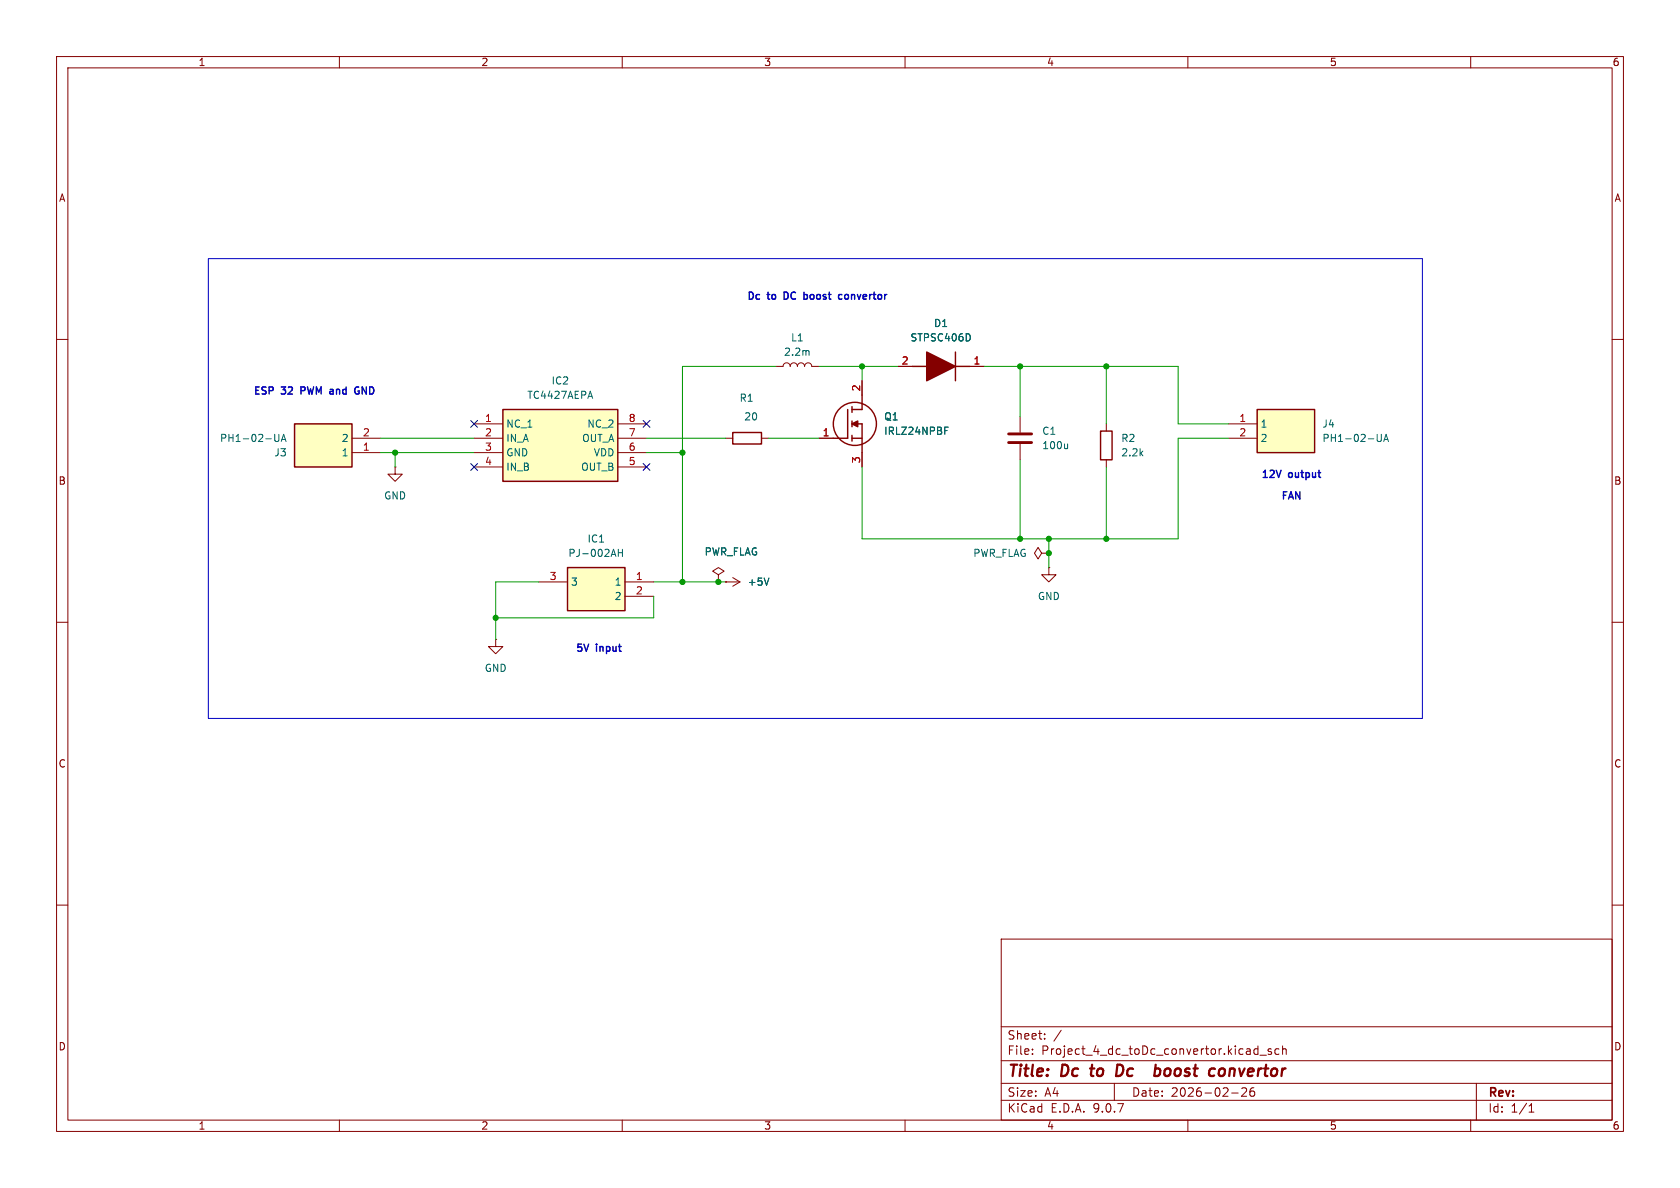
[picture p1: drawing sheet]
(kicad_sch
 (version 20250114)
 (generator "eeschema")
 (generator_version "9.0")
 (paper "A4")
 (title_block
  (title "Dc to Dc  boost convertor")
  (date "2026-02-26"))
 (lib_symbols
  (symbol "Device:C"
   (pin_numbers (hide yes))
   (pin_names
    (offset 0.254)) (exclude_from_sim no) (in_bom yes) (on_board yes)
   (property "Reference" "C" (at 0.635 2.54 0) (effects (font (size 1.27 1.27)) (justify left)))
   (property "Value" "C" (at 0.635 -2.54 0) (effects (font (size 1.27 1.27)) (justify left)))
   (property "Footprint" "" (at 0.9652 -3.81 0) (effects (font (size 1.27 1.27)) (hide yes)))
   (property "Datasheet" "~" (at 0 0 0) (effects (font (size 1.27 1.27)) (hide yes)))
   (property "Description" "Unpolarized capacitor" (at 0 0 0) (effects (font (size 1.27 1.27)) (hide yes)))
   (symbol "C_0_1"
    (polyline (pts (xy -2.032 0.762) (xy 2.032 0.762)) (stroke (width 0.508) (type default)) (fill (type none)))
    (polyline (pts (xy -2.032 -0.762) (xy 2.032 -0.762)) (stroke (width 0.508) (type default)) (fill (type none))))
   (symbol "C_1_1"
    (pin passive line (at 0 3.81 270) (length 2.794) (name "~" (effects (font (size 1.27 1.27)))) (number "1" (effects (font (size 1.27 1.27)))))
    (pin passive line (at 0 -3.81 90) (length 2.794) (name "~" (effects (font (size 1.27 1.27)))) (number "2" (effects (font (size 1.27 1.27))))))
   (embedded_fonts no))
  (symbol "Device:L"
   (pin_numbers (hide yes))
   (pin_names
    (offset 1.016) (hide yes)) (exclude_from_sim no) (in_bom yes) (on_board yes)
   (property "Reference" "L" (at -1.27 0 90) (effects (font (size 1.27 1.27))))
   (property "Value" "L" (at 1.905 0 90) (effects (font (size 1.27 1.27))))
   (property "Footprint" "" (at 0 0 0) (effects (font (size 1.27 1.27)) (hide yes)))
   (property "Datasheet" "~" (at 0 0 0) (effects (font (size 1.27 1.27)) (hide yes)))
   (property "Description" "Inductor" (at 0 0 0) (effects (font (size 1.27 1.27)) (hide yes)))
   (symbol "L_0_1"
    (arc (start 0 2.54) (mid 0.6323 1.905) (end 0 1.27) (stroke (width 0) (type default)) (fill (type none)))
    (arc (start 0 1.27) (mid 0.6323 0.635) (end 0 0) (stroke (width 0) (type default)) (fill (type none)))
    (arc (start 0 0) (mid 0.6323 -0.635) (end 0 -1.27) (stroke (width 0) (type default)) (fill (type none)))
    (arc (start 0 -1.27) (mid 0.6323 -1.905) (end 0 -2.54) (stroke (width 0) (type default)) (fill (type none))))
   (symbol "L_1_1"
    (pin passive line (at 0 3.81 270) (length 1.27) (name "1" (effects (font (size 1.27 1.27)))) (number "1" (effects (font (size 1.27 1.27)))))
    (pin passive line (at 0 -3.81 90) (length 1.27) (name "2" (effects (font (size 1.27 1.27)))) (number "2" (effects (font (size 1.27 1.27))))))
   (embedded_fonts no))
  (symbol "Device:R"
   (pin_numbers (hide yes))
   (pin_names
    (offset 0)) (exclude_from_sim no) (in_bom yes) (on_board yes)
   (property "Reference" "R" (at 2.032 0 90) (effects (font (size 1.27 1.27))))
   (property "Value" "R" (at 0 0 90) (effects (font (size 1.27 1.27))))
   (property "Footprint" "" (at -1.778 0 90) (effects (font (size 1.27 1.27)) (hide yes)))
   (property "Datasheet" "~" (at 0 0 0) (effects (font (size 1.27 1.27)) (hide yes)))
   (property "Description" "Resistor" (at 0 0 0) (effects (font (size 1.27 1.27)) (hide yes)))
   (symbol "R_0_1"
    (rectangle (start -1.016 -2.54) (end 1.016 2.54) (stroke (width 0.254) (type default)) (fill (type none))))
   (symbol "R_1_1"
    (pin passive line (at 0 3.81 270) (length 1.27) (name "~" (effects (font (size 1.27 1.27)))) (number "1" (effects (font (size 1.27 1.27)))))
    (pin passive line (at 0 -3.81 90) (length 1.27) (name "~" (effects (font (size 1.27 1.27)))) (number "2" (effects (font (size 1.27 1.27))))))
   (embedded_fonts no))
  (symbol "IRLZ24NPBF:IRLZ24NPBF"
   (pin_names (hide yes)) (exclude_from_sim no) (in_bom yes) (on_board yes)
   (property "Reference" "Q" (at 11.43 3.81 0) (effects (font (size 1.27 1.27)) (justify left top)))
   (property "Value" "IRLZ24NPBF" (at 11.43 1.27 0) (effects (font (size 1.27 1.27)) (justify left top)))
   (property "Footprint" "TO254P469X1042X1967-3P" (at 11.43 -98.73 0) (effects (font (size 1.27 1.27)) (justify left top) (hide yes)))
   (property "Datasheet" "https://componentsearchengine.com/Datasheets/2/IRLZ24NPBF.pdf" (at 11.43 -198.73 0) (effects (font (size 1.27 1.27)) (justify left top) (hide yes)))
   (property "Description" "MOSFET MOSFT 55V 18A 60mOhm 10nC LogLvlAB" (at 0 0 0) (effects (font (size 1.27 1.27)) (hide yes)))
   (property "Height" "4.69" (at 11.43 -398.73 0) (effects (font (size 1.27 1.27)) (justify left top) (hide yes)))
   (property "Manufacturer_Name" "Infineon" (at 11.43 -498.73 0) (effects (font (size 1.27 1.27)) (justify left top) (hide yes)))
   (property "Manufacturer_Part_Number" "IRLZ24NPBF" (at 11.43 -598.73 0) (effects (font (size 1.27 1.27)) (justify left top) (hide yes)))
   (property "Mouser Part Number" "942-IRLZ24NPBF" (at 11.43 -698.73 0) (effects (font (size 1.27 1.27)) (justify left top) (hide yes)))
   (property "Mouser Price/Stock" "https://www.mouser.co.uk/ProductDetail/Infineon-Technologies/IRLZ24NPBF?qs=9%252BKlkBgLFf1SPvoeI5U5RA%3D%3D" (at 11.43 -798.73 0) (effects (font (size 1.27 1.27)) (justify left top) (hide yes)))
   (property "Arrow Part Number" "IRLZ24NPBF" (at 11.43 -898.73 0) (effects (font (size 1.27 1.27)) (justify left top) (hide yes)))
   (property "Arrow Price/Stock" "https://www.arrow.com/en/products/irlz24npbf/infineon-technologies-ag?utm_currency=USD&region=europe" (at 11.43 -998.73 0) (effects (font (size 1.27 1.27)) (justify left top) (hide yes)))
   (symbol "IRLZ24NPBF_1_1"
    (polyline (pts (xy 2.54 0) (xy 5.08 0)) (stroke (width 0.254) (type default)) (fill (type none)))
    (polyline (pts (xy 5.08 5.08) (xy 5.08 0)) (stroke (width 0.254) (type default)) (fill (type none)))
    (polyline (pts (xy 5.842 5.588) (xy 5.842 4.572)) (stroke (width 0.254) (type default)) (fill (type none)))
    (polyline (pts (xy 5.842 2.54) (xy 6.858 3.048) (xy 6.858 2.032) (xy 5.842 2.54)) (stroke (width 0.254) (type default)) (fill (type outline)))
    (polyline (pts (xy 5.842 2.032) (xy 5.842 3.048)) (stroke (width 0.254) (type default)) (fill (type none)))
    (polyline (pts (xy 5.842 0) (xy 7.62 0)) (stroke (width 0.254) (type default)) (fill (type none)))
    (polyline (pts (xy 5.842 -0.508) (xy 5.842 0.508)) (stroke (width 0.254) (type default)) (fill (type none)))
    (circle (center 6.35 2.54) (radius 3.81) (stroke (width 0.254) (type default)) (fill (type none)))
    (polyline (pts (xy 7.62 5.08) (xy 5.842 5.08)) (stroke (width 0.254) (type default)) (fill (type none)))
    (polyline (pts (xy 7.62 5.08) (xy 7.62 7.62)) (stroke (width 0.254) (type default)) (fill (type none)))
    (polyline (pts (xy 7.62 2.54) (xy 5.842 2.54)) (stroke (width 0.254) (type default)) (fill (type none)))
    (polyline (pts (xy 7.62 2.54) (xy 7.62 -2.54)) (stroke (width 0.254) (type default)) (fill (type none)))
    (pin passive line (at 0 0 0) (length 2.54) (name "G" (effects (font (size 1.27 1.27)))) (number "1" (effects (font (size 1.27 1.27)))))
    (pin passive line (at 7.62 10.16 270) (length 2.54) (name "D" (effects (font (size 1.27 1.27)))) (number "2" (effects (font (size 1.27 1.27)))))
    (pin passive line (at 7.62 -5.08 90) (length 2.54) (name "S" (effects (font (size 1.27 1.27)))) (number "3" (effects (font (size 1.27 1.27))))))
   (embedded_fonts no))
  (symbol "PH1-02-UA:PH1-02-UA" (exclude_from_sim no) (in_bom yes) (on_board yes)
   (property "Reference" "J" (at 16.51 7.62 0) (effects (font (size 1.27 1.27)) (justify left top)))
   (property "Value" "PH1-02-UA" (at 16.51 5.08 0) (effects (font (size 1.27 1.27)) (justify left top)))
   (property "Footprint" "HDRV2W64P0X254_1X2_508X250X850P" (at 16.51 -94.92 0) (effects (font (size 1.27 1.27)) (justify left top) (hide yes)))
   (property "Datasheet" "https://datasheet.datasheetarchive.com/originals/distributors/Datasheets_SAMA/22522227e000bb8d8f26a3580c1bb98b.pdf" (at 16.51 -194.92 0) (effects (font (size 1.27 1.27)) (justify left top) (hide yes)))
   (property "Description" "CONN HEADER VERT 2POS 2.54MM" (at 0 0 0) (effects (font (size 1.27 1.27)) (hide yes)))
   (property "Height" "8.5" (at 16.51 -394.92 0) (effects (font (size 1.27 1.27)) (justify left top) (hide yes)))
   (property "Manufacturer_Name" "Adam Tech" (at 16.51 -494.92 0) (effects (font (size 1.27 1.27)) (justify left top) (hide yes)))
   (property "Manufacturer_Part_Number" "PH1-02-UA" (at 16.51 -594.92 0) (effects (font (size 1.27 1.27)) (justify left top) (hide yes)))
   (property "Mouser Part Number" "737-PH1-02-UA" (at 16.51 -694.92 0) (effects (font (size 1.27 1.27)) (justify left top) (hide yes)))
   (property "Mouser Price/Stock" "https://www.mouser.co.uk/ProductDetail/Adam-Tech/PH1-02-UA?qs=HoCaDK9Nz5dVT5LAE%2F6mlA%3D%3D" (at 16.51 -794.92 0) (effects (font (size 1.27 1.27)) (justify left top) (hide yes)))
   (property "Arrow Part Number" "PH1-02-UA" (at 16.51 -894.92 0) (effects (font (size 1.27 1.27)) (justify left top) (hide yes)))
   (property "Arrow Price/Stock" "https://www.arrow.com/en/products/ph1-02-ua/adam-tech?utm_currency=USD&region=europe" (at 16.51 -994.92 0) (effects (font (size 1.27 1.27)) (justify left top) (hide yes)))
   (symbol "PH1-02-UA_1_1"
    (rectangle (start 5.08 2.54) (end 15.24 -5.08) (stroke (width 0.254) (type default)) (fill (type background)))
    (pin passive line (at 0 0 0) (length 5.08) (name "1" (effects (font (size 1.27 1.27)))) (number "1" (effects (font (size 1.27 1.27)))))
    (pin passive line (at 0 -2.54 0) (length 5.08) (name "2" (effects (font (size 1.27 1.27)))) (number "2" (effects (font (size 1.27 1.27))))))
   (embedded_fonts no))
  (symbol "PJ-002AH:PJ-002AH" (exclude_from_sim no) (in_bom yes) (on_board yes)
   (property "Reference" "IC" (at 16.51 7.62 0) (effects (font (size 1.27 1.27)) (justify left top)))
   (property "Value" "PJ-002AH" (at 16.51 5.08 0) (effects (font (size 1.27 1.27)) (justify left top)))
   (property "Footprint" "PJ002AH" (at 16.51 -94.92 0) (effects (font (size 1.27 1.27)) (justify left top) (hide yes)))
   (property "Datasheet" "https://www.sameskydevices.com/product/resource/PJ-002AH.pdf" (at 16.51 -194.92 0) (effects (font (size 1.27 1.27)) (justify left top) (hide yes)))
   (property "Description" "PJ-002AH - 2.0 x 6.5 mm, 5.0 A, Horizontal, Through Hole, Dc Power Jack Connector" (at 0 0 0) (effects (font (size 1.27 1.27)) (hide yes)))
   (property "Height" "11" (at 16.51 -394.92 0) (effects (font (size 1.27 1.27)) (justify left top) (hide yes)))
   (property "Manufacturer_Name" "Same Sky" (at 16.51 -494.92 0) (effects (font (size 1.27 1.27)) (justify left top) (hide yes)))
   (property "Manufacturer_Part_Number" "PJ-002AH" (at 16.51 -594.92 0) (effects (font (size 1.27 1.27)) (justify left top) (hide yes)))
   (property "Mouser Part Number" "490-PJ-002AH" (at 16.51 -694.92 0) (effects (font (size 1.27 1.27)) (justify left top) (hide yes)))
   (property "Mouser Price/Stock" "https://www.mouser.co.uk/ProductDetail/Same-Sky/PJ-002AH?qs=WyjlAZoYn53W8%2FAJwYIf7Q%3D%3D" (at 16.51 -794.92 0) (effects (font (size 1.27 1.27)) (justify left top) (hide yes)))
   (property "Arrow Part Number" "PJ-002AH" (at 16.51 -894.92 0) (effects (font (size 1.27 1.27)) (justify left top) (hide yes)))
   (property "Arrow Price/Stock" "https://www.arrow.com/en/products/pj-002ah/cui-devices?utm_currency=USD&region=nac" (at 16.51 -994.92 0) (effects (font (size 1.27 1.27)) (justify left top) (hide yes)))
   (symbol "PJ-002AH_1_1"
    (rectangle (start 5.08 2.54) (end 15.24 -5.08) (stroke (width 0.254) (type default)) (fill (type background)))
    (pin passive line (at 0 0 0) (length 5.08) (name "1" (effects (font (size 1.27 1.27)))) (number "1" (effects (font (size 1.27 1.27)))))
    (pin passive line (at 0 -2.54 0) (length 5.08) (name "2" (effects (font (size 1.27 1.27)))) (number "2" (effects (font (size 1.27 1.27)))))
    (pin passive line (at 20.32 0 180) (length 5.08) (name "3" (effects (font (size 1.27 1.27)))) (number "3" (effects (font (size 1.27 1.27))))))
   (embedded_fonts no))
  (symbol "STPSC406D:STPSC406D"
   (pin_names (hide yes)) (exclude_from_sim no) (in_bom yes) (on_board yes)
   (property "Reference" "D" (at 11.43 5.08 0) (effects (font (size 1.27 1.27)) (justify left top)))
   (property "Value" "STPSC406D" (at 11.43 2.54 0) (effects (font (size 1.27 1.27)) (justify left top)))
   (property "Footprint" "TO505P460X1020X2008-2P" (at 11.43 -97.46 0) (effects (font (size 1.27 1.27)) (justify left top) (hide yes)))
   (property "Datasheet" "https://datasheet.datasheetarchive.com/originals/distributors/Datasheets-DGA23/1396094.pdf" (at 11.43 -197.46 0) (effects (font (size 1.27 1.27)) (justify left top) (hide yes)))
   (property "Description" "STMICROELECTRONICS - STPSC406D - DIODE, SIC, 4A, 600V, TO-220AC" (at 0 0 0) (effects (font (size 1.27 1.27)) (hide yes)))
   (property "Height" "4.6" (at 11.43 -397.46 0) (effects (font (size 1.27 1.27)) (justify left top) (hide yes)))
   (property "Manufacturer_Name" "STMicroelectronics" (at 11.43 -497.46 0) (effects (font (size 1.27 1.27)) (justify left top) (hide yes)))
   (property "Manufacturer_Part_Number" "STPSC406D" (at 11.43 -597.46 0) (effects (font (size 1.27 1.27)) (justify left top) (hide yes)))
   (property "Mouser Part Number" "511-STPSC406D" (at 11.43 -697.46 0) (effects (font (size 1.27 1.27)) (justify left top) (hide yes)))
   (property "Mouser Price/Stock" "https://www.mouser.co.uk/ProductDetail/STMicroelectronics/STPSC406D?qs=C8bU2WKH3CYU2lAjjlb%252BRQ%3D%3D" (at 11.43 -797.46 0) (effects (font (size 1.27 1.27)) (justify left top) (hide yes)))
   (property "Arrow Part Number" "STPSC406D" (at 11.43 -897.46 0) (effects (font (size 1.27 1.27)) (justify left top) (hide yes)))
   (property "Arrow Price/Stock" "https://www.arrow.com/en/products/stpsc406d/stmicroelectronics?region=nac" (at 11.43 -997.46 0) (effects (font (size 1.27 1.27)) (justify left top) (hide yes)))
   (symbol "STPSC406D_1_1"
    (polyline (pts (xy 2.54 0) (xy 5.08 0)) (stroke (width 0.254) (type default)) (fill (type none)))
    (polyline (pts (xy 5.08 2.54) (xy 5.08 -2.54)) (stroke (width 0.254) (type default)) (fill (type none)))
    (polyline (pts (xy 5.08 0) (xy 10.16 2.54) (xy 10.16 -2.54) (xy 5.08 0)) (stroke (width 0.254) (type default)) (fill (type outline)))
    (polyline (pts (xy 10.16 0) (xy 12.7 0)) (stroke (width 0.254) (type default)) (fill (type none)))
    (pin passive line (at 0 0 0) (length 2.54) (name "K" (effects (font (size 1.27 1.27)))) (number "1" (effects (font (size 1.27 1.27)))))
    (pin passive line (at 15.24 0 180) (length 2.54) (name "A" (effects (font (size 1.27 1.27)))) (number "2" (effects (font (size 1.27 1.27))))))
   (embedded_fonts no))
  (symbol "TC4427AEPA:TC4427AEPA" (exclude_from_sim no) (in_bom yes) (on_board yes)
   (property "Reference" "IC" (at 26.67 7.62 0) (effects (font (size 1.27 1.27)) (justify left top)))
   (property "Value" "TC4427AEPA" (at 26.67 5.08 0) (effects (font (size 1.27 1.27)) (justify left top)))
   (property "Footprint" "DIP775W51P254L978H508Q8N" (at 26.67 -94.92 0) (effects (font (size 1.27 1.27)) (justify left top) (hide yes)))
   (property "Datasheet" "https://www.mouser.in/datasheet/2/268/21423F-63366.pdf" (at 26.67 -194.92 0) (effects (font (size 1.27 1.27)) (justify left top) (hide yes)))
   (property "Description" "Microchip TC4427AEPA, Dual MOSFET Power Driver 1.5A, 4.5  18 V, Non-Inverting, 8-Pin PDIP" (at 0 0 0) (effects (font (size 1.27 1.27)) (hide yes)))
   (property "Height" "5.08" (at 26.67 -394.92 0) (effects (font (size 1.27 1.27)) (justify left top) (hide yes)))
   (property "Manufacturer_Name" "Microchip" (at 26.67 -494.92 0) (effects (font (size 1.27 1.27)) (justify left top) (hide yes)))
   (property "Manufacturer_Part_Number" "TC4427AEPA" (at 26.67 -594.92 0) (effects (font (size 1.27 1.27)) (justify left top) (hide yes)))
   (property "Mouser Part Number" "579-TC4427AEPA" (at 26.67 -694.92 0) (effects (font (size 1.27 1.27)) (justify left top) (hide yes)))
   (property "Mouser Price/Stock" "https://www.mouser.co.uk/ProductDetail/Microchip-Technology/TC4427AEPA?qs=JaP0%252BruNJH%2FfxiD%2FQyw5xQ%3D%3D" (at 26.67 -794.92 0) (effects (font (size 1.27 1.27)) (justify left top) (hide yes)))
   (property "Arrow Part Number" "TC4427AEPA" (at 26.67 -894.92 0) (effects (font (size 1.27 1.27)) (justify left top) (hide yes)))
   (property "Arrow Price/Stock" "null?region=nac" (at 26.67 -994.92 0) (effects (font (size 1.27 1.27)) (justify left top) (hide yes)))
   (symbol "TC4427AEPA_1_1"
    (rectangle (start 5.08 2.54) (end 25.4 -10.16) (stroke (width 0.254) (type default)) (fill (type background)))
    (pin passive line (at 0 0 0) (length 5.08) (name "NC_1" (effects (font (size 1.27 1.27)))) (number "1" (effects (font (size 1.27 1.27)))))
    (pin passive line (at 0 -2.54 0) (length 5.08) (name "IN_A" (effects (font (size 1.27 1.27)))) (number "2" (effects (font (size 1.27 1.27)))))
    (pin passive line (at 0 -5.08 0) (length 5.08) (name "GND" (effects (font (size 1.27 1.27)))) (number "3" (effects (font (size 1.27 1.27)))))
    (pin passive line (at 0 -7.62 0) (length 5.08) (name "IN_B" (effects (font (size 1.27 1.27)))) (number "4" (effects (font (size 1.27 1.27)))))
    (pin passive line (at 30.48 0 180) (length 5.08) (name "NC_2" (effects (font (size 1.27 1.27)))) (number "8" (effects (font (size 1.27 1.27)))))
    (pin passive line (at 30.48 -2.54 180) (length 5.08) (name "OUT_A" (effects (font (size 1.27 1.27)))) (number "7" (effects (font (size 1.27 1.27)))))
    (pin passive line (at 30.48 -5.08 180) (length 5.08) (name "VDD" (effects (font (size 1.27 1.27)))) (number "6" (effects (font (size 1.27 1.27)))))
    (pin passive line (at 30.48 -7.62 180) (length 5.08) (name "OUT_B" (effects (font (size 1.27 1.27)))) (number "5" (effects (font (size 1.27 1.27))))))
   (embedded_fonts no))
  (symbol "power:+5V"
   (power)
   (pin_numbers (hide yes))
   (pin_names
    (offset 0) (hide yes)) (exclude_from_sim no) (in_bom yes) (on_board yes)
   (property "Reference" "#PWR" (at 0 -3.81 0) (effects (font (size 1.27 1.27)) (hide yes)))
   (property "Value" "+5V" (at 0 3.556 0) (effects (font (size 1.27 1.27))))
   (property "Footprint" "" (at 0 0 0) (effects (font (size 1.27 1.27)) (hide yes)))
   (property "Datasheet" "" (at 0 0 0) (effects (font (size 1.27 1.27)) (hide yes)))
   (property "Description" "Power symbol creates a global label with name \"+5V\"" (at 0 0 0) (effects (font (size 1.27 1.27)) (hide yes)))
   (symbol "+5V_0_1"
    (polyline (pts (xy -0.762 1.27) (xy 0 2.54)) (stroke (width 0) (type default)) (fill (type none)))
    (polyline (pts (xy 0 2.54) (xy 0.762 1.27)) (stroke (width 0) (type default)) (fill (type none)))
    (polyline (pts (xy 0 0) (xy 0 2.54)) (stroke (width 0) (type default)) (fill (type none))))
   (symbol "+5V_1_1"
    (pin power_in line (at 0 0 90) (length 0) (name "~" (effects (font (size 1.27 1.27)))) (number "1" (effects (font (size 1.27 1.27))))))
   (embedded_fonts no))
  (symbol "power:GND"
   (power)
   (pin_numbers (hide yes))
   (pin_names
    (offset 0) (hide yes)) (exclude_from_sim no) (in_bom yes) (on_board yes)
   (property "Reference" "#PWR" (at 0 -6.35 0) (effects (font (size 1.27 1.27)) (hide yes)))
   (property "Value" "GND" (at 0 -3.81 0) (effects (font (size 1.27 1.27))))
   (property "Footprint" "" (at 0 0 0) (effects (font (size 1.27 1.27)) (hide yes)))
   (property "Datasheet" "" (at 0 0 0) (effects (font (size 1.27 1.27)) (hide yes)))
   (property "Description" "Power symbol creates a global label with name \"GND\" , ground" (at 0 0 0) (effects (font (size 1.27 1.27)) (hide yes)))
   (symbol "GND_0_1"
    (polyline (pts (xy 0 0) (xy 0 -1.27) (xy 1.27 -1.27) (xy 0 -2.54) (xy -1.27 -1.27) (xy 0 -1.27)) (stroke (width 0) (type default)) (fill (type none))))
   (symbol "GND_1_1"
    (pin power_in line (at 0 0 270) (length 0) (name "~" (effects (font (size 1.27 1.27)))) (number "1" (effects (font (size 1.27 1.27))))))
   (embedded_fonts no))
  (symbol "power:PWR_FLAG"
   (power)
   (pin_numbers (hide yes))
   (pin_names
    (offset 0) (hide yes)) (exclude_from_sim no) (in_bom yes) (on_board yes)
   (property "Reference" "#FLG" (at 0 1.905 0) (effects (font (size 1.27 1.27)) (hide yes)))
   (property "Value" "PWR_FLAG" (at 0 3.81 0) (effects (font (size 1.27 1.27))))
   (property "Footprint" "" (at 0 0 0) (effects (font (size 1.27 1.27)) (hide yes)))
   (property "Datasheet" "~" (at 0 0 0) (effects (font (size 1.27 1.27)) (hide yes)))
   (property "Description" "Special symbol for telling ERC where power comes from" (at 0 0 0) (effects (font (size 1.27 1.27)) (hide yes)))
   (symbol "PWR_FLAG_0_0"
    (pin power_out line (at 0 0 90) (length 0) (name "~" (effects (font (size 1.27 1.27)))) (number "1" (effects (font (size 1.27 1.27))))))
   (symbol "PWR_FLAG_0_1"
    (polyline (pts (xy 0 0) (xy 0 1.27) (xy -1.016 1.905) (xy 0 2.54) (xy 1.016 1.905) (xy 0 1.27)) (stroke (width 0) (type default)) (fill (type none))))
   (embedded_fonts no)))
 (rectangle
  (start 36.83 45.72)
  (end 251.46 127)
  (stroke (width 0) (type default))
  (fill (type none)))
 (text "FAN"
  (exclude_from_sim no)
  (at 228.346 87.884 0)
  (effects (font (size 1.27 1.27) (thickness 0.254)
    (bold yes))))
 (text "Dc to DC boost convertor"
  (exclude_from_sim no)
  (at 144.526 52.578 0)
  (effects (font (size 1.27 1.27) (thickness 0.254)
    (bold yes))))
 (text "5V input"
  (exclude_from_sim no)
  (at 105.918 114.808 0)
  (effects (font (size 1.27 1.27) (thickness 0.254)
    (bold yes))))
 (text "12V output"
  (exclude_from_sim no)
  (at 228.346 84.074 0)
  (effects (font (size 1.27 1.27) (thickness 0.254)
    (bold yes))))
 (text "ESP 32 PWM and GND"
  (exclude_from_sim no)
  (at 55.626 69.342 0)
  (effects (font (size 1.27 1.27) (thickness 0.254)
    (bold yes))))
 (junction
  (at 69.85 80.01)
  (diameter 0)
  (color 0 0 0 0))
 (junction
  (at 152.4 64.77)
  (diameter 0)
  (color 0 0 0 0))
 (junction
  (at 127 102.87)
  (diameter 0)
  (color 0 0 0 0))
 (junction
  (at 185.42 95.25)
  (diameter 0)
  (color 0 0 0 0))
 (junction
  (at 120.65 102.87)
  (diameter 0)
  (color 0 0 0 0))
 (junction
  (at 195.58 95.25)
  (diameter 0)
  (color 0 0 0 0))
 (junction
  (at 180.34 95.25)
  (diameter 0)
  (color 0 0 0 0))
 (junction
  (at 87.63 109.22)
  (diameter 0)
  (color 0 0 0 0))
 (junction
  (at 180.34 64.77)
  (diameter 0)
  (color 0 0 0 0))
 (junction
  (at 195.58 64.77)
  (diameter 0)
  (color 0 0 0 0))
 (junction
  (at 185.42 97.79)
  (diameter 0)
  (color 0 0 0 0))
 (junction
  (at 120.65 80.01)
  (diameter 0)
  (color 0 0 0 0))
 (no_connect
  (at 83.82 82.55))
 (no_connect
  (at 83.82 74.93))
 (no_connect
  (at 114.3 74.93))
 (no_connect
  (at 114.3 82.55))
 (wire
  (pts (xy 114.3 80.01) (xy 120.65 80.01))
  (stroke (width 0) (type default)))
 (wire
  (pts (xy 144.78 64.77) (xy 152.4 64.77))
  (stroke (width 0) (type default)))
 (wire
  (pts (xy 127 102.87) (xy 128.27 102.87))
  (stroke (width 0) (type default)))
 (wire
  (pts (xy 120.65 102.87) (xy 127 102.87))
  (stroke (width 0) (type default)))
 (wire
  (pts (xy 152.4 64.77) (xy 152.4 67.31))
  (stroke (width 0) (type default)))
 (wire
  (pts (xy 152.4 82.55) (xy 152.4 95.25))
  (stroke (width 0) (type default)))
 (wire
  (pts (xy 195.58 82.55) (xy 195.58 95.25))
  (stroke (width 0) (type default)))
 (wire
  (pts (xy 152.4 64.77) (xy 158.75 64.77))
  (stroke (width 0) (type default)))
 (wire
  (pts (xy 87.63 109.22) (xy 87.63 113.03))
  (stroke (width 0) (type default)))
 (wire
  (pts (xy 185.42 95.25) (xy 195.58 95.25))
  (stroke (width 0) (type default)))
 (wire
  (pts (xy 208.28 77.47) (xy 217.17 77.47))
  (stroke (width 0) (type default)))
 (wire
  (pts (xy 67.31 80.01) (xy 69.85 80.01))
  (stroke (width 0) (type default)))
 (wire
  (pts (xy 115.57 109.22) (xy 87.63 109.22))
  (stroke (width 0) (type default)))
 (wire
  (pts (xy 208.28 74.93) (xy 217.17 74.93))
  (stroke (width 0) (type default)))
 (wire
  (pts (xy 185.42 95.25) (xy 185.42 97.79))
  (stroke (width 0) (type default)))
 (wire
  (pts (xy 69.85 80.01) (xy 69.85 82.55))
  (stroke (width 0) (type default)))
 (wire
  (pts (xy 115.57 102.87) (xy 120.65 102.87))
  (stroke (width 0) (type default)))
 (wire
  (pts (xy 120.65 64.77) (xy 137.16 64.77))
  (stroke (width 0) (type default)))
 (wire
  (pts (xy 195.58 64.77) (xy 195.58 74.93))
  (stroke (width 0) (type default)))
 (wire
  (pts (xy 208.28 77.47) (xy 208.28 95.25))
  (stroke (width 0) (type default)))
 (wire
  (pts (xy 120.65 64.77) (xy 120.65 80.01))
  (stroke (width 0) (type default)))
 (wire
  (pts (xy 95.25 102.87) (xy 87.63 102.87))
  (stroke (width 0) (type default)))
 (wire
  (pts (xy 67.31 77.47) (xy 83.82 77.47))
  (stroke (width 0) (type default)))
 (wire
  (pts (xy 152.4 95.25) (xy 180.34 95.25))
  (stroke (width 0) (type default)))
 (wire
  (pts (xy 180.34 81.28) (xy 180.34 95.25))
  (stroke (width 0) (type default)))
 (wire
  (pts (xy 180.34 95.25) (xy 185.42 95.25))
  (stroke (width 0) (type default)))
 (wire
  (pts (xy 195.58 64.77) (xy 208.28 64.77))
  (stroke (width 0) (type default)))
 (wire
  (pts (xy 114.3 77.47) (xy 128.27 77.47))
  (stroke (width 0) (type default)))
 (wire
  (pts (xy 135.89 77.47) (xy 144.78 77.47))
  (stroke (width 0) (type default)))
 (wire
  (pts (xy 180.34 64.77) (xy 180.34 73.66))
  (stroke (width 0) (type default)))
 (wire
  (pts (xy 87.63 102.87) (xy 87.63 109.22))
  (stroke (width 0) (type default)))
 (wire
  (pts (xy 180.34 64.77) (xy 195.58 64.77))
  (stroke (width 0) (type default)))
 (wire
  (pts (xy 120.65 80.01) (xy 120.65 102.87))
  (stroke (width 0) (type default)))
 (wire
  (pts (xy 195.58 95.25) (xy 208.28 95.25))
  (stroke (width 0) (type default)))
 (wire
  (pts (xy 208.28 64.77) (xy 208.28 74.93))
  (stroke (width 0) (type default)))
 (wire
  (pts (xy 173.99 64.77) (xy 180.34 64.77))
  (stroke (width 0) (type default)))
 (wire
  (pts (xy 69.85 80.01) (xy 83.82 80.01))
  (stroke (width 0) (type default)))
 (wire
  (pts (xy 185.42 97.79) (xy 185.42 100.33))
  (stroke (width 0) (type default)))
 (wire
  (pts (xy 115.57 105.41) (xy 115.57 109.22))
  (stroke (width 0) (type default)))
 (symbol
  (lib_id "power:PWR_FLAG")
  (at 127 102.87 0)
  (unit 1)
  (exclude_from_sim no)
  (in_bom yes)
  (on_board yes)
  (dnp no)
  (property "Reference" "#FLG01" (at 127 100.965 0) (effects (font (size 1.27 1.27)) (hide yes)))
  (property "Value" "PWR_FLAG" (at 129.286 97.536 0) (effects (font (size 1.27 1.27))))
  (property "Footprint" "" (at 127 102.87 0) (effects (font (size 1.27 1.27)) (hide yes)))
  (property "Datasheet" "~" (at 127 102.87 0) (effects (font (size 1.27 1.27)) (hide yes)))
  (property "Description" "Special symbol for telling ERC where power comes from" (at 127 102.87 0) (effects (font (size 1.27 1.27)) (hide yes)))
  (pin "1"))
 (symbol
  (lib_id "power:GND")
  (at 87.63 113.03 0)
  (unit 1)
  (exclude_from_sim no)
  (in_bom yes)
  (on_board yes)
  (dnp no)
  (fields_autoplaced yes)
  (property "Reference" "#PWR03" (at 87.63 119.38 0) (effects (font (size 1.27 1.27)) (hide yes)))
  (property "Value" "GND" (at 87.63 118.11 0) (effects (font (size 1.27 1.27))))
  (property "Footprint" "" (at 87.63 113.03 0) (effects (font (size 1.27 1.27)) (hide yes)))
  (property "Datasheet" "" (at 87.63 113.03 0) (effects (font (size 1.27 1.27)) (hide yes)))
  (property "Description" "Power symbol creates a global label with name \"GND\" , ground" (at 87.63 113.03 0) (effects (font (size 1.27 1.27)) (hide yes)))
  (pin "1"))
 (symbol
  (lib_id "power:GND")
  (at 69.85 82.55 0)
  (unit 1)
  (exclude_from_sim no)
  (in_bom yes)
  (on_board yes)
  (dnp no)
  (fields_autoplaced yes)
  (property "Reference" "#PWR04" (at 69.85 88.9 0) (effects (font (size 1.27 1.27)) (hide yes)))
  (property "Value" "GND" (at 69.85 87.63 0) (effects (font (size 1.27 1.27))))
  (property "Footprint" "" (at 69.85 82.55 0) (effects (font (size 1.27 1.27)) (hide yes)))
  (property "Datasheet" "" (at 69.85 82.55 0) (effects (font (size 1.27 1.27)) (hide yes)))
  (property "Description" "Power symbol creates a global label with name \"GND\" , ground" (at 69.85 82.55 0) (effects (font (size 1.27 1.27)) (hide yes)))
  (pin "1"))
 (symbol
  (lib_id "PH1-02-UA:PH1-02-UA")
  (at 217.17 74.93 0)
  (unit 1)
  (exclude_from_sim no)
  (in_bom yes)
  (on_board yes)
  (dnp no)
  (fields_autoplaced yes)
  (property "Reference" "J4" (at 233.68 74.9299 0) (effects (font (size 1.27 1.27)) (justify left)))
  (property "Value" "PH1-02-UA" (at 233.68 77.4699 0) (effects (font (size 1.27 1.27)) (justify left)))
  (property "Footprint" "Library:PH1-02-UA-j3" (at 233.68 169.85 0) (effects (font (size 1.27 1.27)) (justify left top) (hide yes)))
  (property "Datasheet" "https://datasheet.datasheetarchive.com/originals/distributors/Datasheets_SAMA/22522227e000bb8d8f26a3580c1bb98b.pdf" (at 233.68 269.85 0) (effects (font (size 1.27 1.27)) (justify left top) (hide yes)))
  (property "Description" "CONN HEADER VERT 2POS 2.54MM" (at 217.17 74.93 0) (effects (font (size 1.27 1.27)) (hide yes)))
  (property "Height" "8.5" (at 233.68 469.85 0) (effects (font (size 1.27 1.27)) (justify left top) (hide yes)))
  (property "Manufacturer_Name" "Adam Tech" (at 233.68 569.85 0) (effects (font (size 1.27 1.27)) (justify left top) (hide yes)))
  (property "Manufacturer_Part_Number" "PH1-02-UA" (at 233.68 669.85 0) (effects (font (size 1.27 1.27)) (justify left top) (hide yes)))
  (property "Mouser Part Number" "737-PH1-02-UA" (at 233.68 769.85 0) (effects (font (size 1.27 1.27)) (justify left top) (hide yes)))
  (property "Mouser Price/Stock" "https://www.mouser.co.uk/ProductDetail/Adam-Tech/PH1-02-UA?qs=HoCaDK9Nz5dVT5LAE%2F6mlA%3D%3D" (at 233.68 869.85 0) (effects (font (size 1.27 1.27)) (justify left top) (hide yes)))
  (property "Arrow Part Number" "PH1-02-UA" (at 233.68 969.85 0) (effects (font (size 1.27 1.27)) (justify left top) (hide yes)))
  (property "Arrow Price/Stock" "https://www.arrow.com/en/products/ph1-02-ua/adam-tech?utm_currency=USD&region=europe" (at 233.68 1069.85 0) (effects (font (size 1.27 1.27)) (justify left top) (hide yes)))
  (pin "2")
  (pin "1"))
 (symbol
  (lib_id "Device:C")
  (at 180.34 77.47 0)
  (unit 1)
  (exclude_from_sim no)
  (in_bom yes)
  (on_board yes)
  (dnp no)
  (fields_autoplaced yes)
  (property "Reference" "C1" (at 184.15 76.1999 0) (effects (font (size 1.27 1.27)) (justify left)))
  (property "Value" "100u" (at 184.15 78.7399 0) (effects (font (size 1.27 1.27)) (justify left)))
  (property "Footprint" "Capacitor_THT:C_Radial_D5.0mm_H11.0mm_P2.00mm" (at 181.3052 81.28 0) (effects (font (size 1.27 1.27)) (hide yes)))
  (property "Datasheet" "~" (at 180.34 77.47 0) (effects (font (size 1.27 1.27)) (hide yes)))
  (property "Description" "Unpolarized capacitor" (at 180.34 77.47 0) (effects (font (size 1.27 1.27)) (hide yes)))
  (pin "2")
  (pin "1"))
 (symbol
  (lib_id "power:GND")
  (at 185.42 100.33 0)
  (unit 1)
  (exclude_from_sim no)
  (in_bom yes)
  (on_board yes)
  (dnp no)
  (fields_autoplaced yes)
  (property "Reference" "#PWR02" (at 185.42 106.68 0) (effects (font (size 1.27 1.27)) (hide yes)))
  (property "Value" "GND" (at 185.42 105.41 0) (effects (font (size 1.27 1.27))))
  (property "Footprint" "" (at 185.42 100.33 0) (effects (font (size 1.27 1.27)) (hide yes)))
  (property "Datasheet" "" (at 185.42 100.33 0) (effects (font (size 1.27 1.27)) (hide yes)))
  (property "Description" "Power symbol creates a global label with name \"GND\" , ground" (at 185.42 100.33 0) (effects (font (size 1.27 1.27)) (hide yes)))
  (pin "1"))
 (symbol
  (lib_id "Device:L")
  (at 140.97 64.77 90)
  (unit 1)
  (exclude_from_sim no)
  (in_bom yes)
  (on_board yes)
  (dnp no)
  (property "Reference" "L1" (at 140.97 59.69 90) (effects (font (size 1.27 1.27))))
  (property "Value" "2.2m" (at 140.97 62.23 90) (effects (font (size 1.27 1.27))))
  (property "Footprint" "Inductor_THT:L_Radial_D10.0mm_P5.00mm_Fastron_07M" (at 140.97 64.77 0) (effects (font (size 1.27 1.27)) (hide yes)))
  (property "Datasheet" "~" (at 140.97 64.77 0) (effects (font (size 1.27 1.27)) (hide yes)))
  (property "Description" "Inductor" (at 140.97 64.77 0) (effects (font (size 1.27 1.27)) (hide yes)))
  (pin "1")
  (pin "2"))
 (symbol
  (lib_id "Device:R")
  (at 132.08 77.47 90)
  (unit 1)
  (exclude_from_sim no)
  (in_bom yes)
  (on_board yes)
  (dnp no)
  (property "Reference" "R1" (at 133.35 70.358 90) (effects (font (size 1.27 1.27)) (justify left)))
  (property "Value" "20" (at 134.112 73.66 90) (effects (font (size 1.27 1.27)) (justify left)))
  (property "Footprint" "Resistor_THT:R_Axial_DIN0204_L3.6mm_D1.6mm_P7.62mm_Horizontal" (at 132.08 79.248 90) (effects (font (size 1.27 1.27)) (hide yes)))
  (property "Datasheet" "~" (at 132.08 77.47 0) (effects (font (size 1.27 1.27)) (hide yes)))
  (property "Description" "Resistor" (at 132.08 77.47 0) (effects (font (size 1.27 1.27)) (hide yes)))
  (pin "2")
  (pin "1"))
 (symbol
  (lib_id "power:+5V")
  (at 128.27 102.87 270)
  (unit 1)
  (exclude_from_sim no)
  (in_bom yes)
  (on_board yes)
  (dnp no)
  (fields_autoplaced yes)
  (property "Reference" "#PWR01" (at 124.46 102.87 0) (effects (font (size 1.27 1.27)) (hide yes)))
  (property "Value" "+5V" (at 132.08 102.8699 90) (effects (font (size 1.27 1.27)) (justify left)))
  (property "Footprint" "" (at 128.27 102.87 0) (effects (font (size 1.27 1.27)) (hide yes)))
  (property "Datasheet" "" (at 128.27 102.87 0) (effects (font (size 1.27 1.27)) (hide yes)))
  (property "Description" "Power symbol creates a global label with name \"+5V\"" (at 128.27 102.87 0) (effects (font (size 1.27 1.27)) (hide yes)))
  (pin "1"))
 (symbol
  (lib_id "Device:R")
  (at 195.58 78.74 0)
  (unit 1)
  (exclude_from_sim no)
  (in_bom yes)
  (on_board yes)
  (dnp no)
  (fields_autoplaced yes)
  (property "Reference" "R2" (at 198.12 77.4699 0) (effects (font (size 1.27 1.27)) (justify left)))
  (property "Value" "2.2k" (at 198.12 80.0099 0) (effects (font (size 1.27 1.27)) (justify left)))
  (property "Footprint" "Resistor_THT:R_Axial_DIN0204_L3.6mm_D1.6mm_P7.62mm_Horizontal" (at 193.802 78.74 90) (effects (font (size 1.27 1.27)) (hide yes)))
  (property "Datasheet" "~" (at 195.58 78.74 0) (effects (font (size 1.27 1.27)) (hide yes)))
  (property "Description" "Resistor" (at 195.58 78.74 0) (effects (font (size 1.27 1.27)) (hide yes)))
  (pin "2")
  (pin "1"))
 (symbol
  (lib_id "TC4427AEPA:TC4427AEPA")
  (at 83.82 74.93 0)
  (unit 1)
  (exclude_from_sim no)
  (in_bom yes)
  (on_board yes)
  (dnp no)
  (fields_autoplaced yes)
  (property "Reference" "IC2" (at 99.06 67.31 0) (effects (font (size 1.27 1.27))))
  (property "Value" "TC4427AEPA" (at 99.06 69.85 0) (effects (font (size 1.27 1.27))))
  (property "Footprint" "Library:DIP775W51P254L978H508Q8N" (at 110.49 169.85 0) (effects (font (size 1.27 1.27)) (justify left top) (hide yes)))
  (property "Datasheet" "https://www.mouser.in/datasheet/2/268/21423F-63366.pdf" (at 110.49 269.85 0) (effects (font (size 1.27 1.27)) (justify left top) (hide yes)))
  (property "Description" "Microchip TC4427AEPA, Dual MOSFET Power Driver 1.5A, 4.5  18 V, Non-Inverting, 8-Pin PDIP" (at 83.82 74.93 0) (effects (font (size 1.27 1.27)) (hide yes)))
  (property "Height" "5.08" (at 110.49 469.85 0) (effects (font (size 1.27 1.27)) (justify left top) (hide yes)))
  (property "Manufacturer_Name" "Microchip" (at 110.49 569.85 0) (effects (font (size 1.27 1.27)) (justify left top) (hide yes)))
  (property "Manufacturer_Part_Number" "TC4427AEPA" (at 110.49 669.85 0) (effects (font (size 1.27 1.27)) (justify left top) (hide yes)))
  (property "Mouser Part Number" "579-TC4427AEPA" (at 110.49 769.85 0) (effects (font (size 1.27 1.27)) (justify left top) (hide yes)))
  (property "Mouser Price/Stock" "https://www.mouser.co.uk/ProductDetail/Microchip-Technology/TC4427AEPA?qs=JaP0%252BruNJH%2FfxiD%2FQyw5xQ%3D%3D" (at 110.49 869.85 0) (effects (font (size 1.27 1.27)) (justify left top) (hide yes)))
  (property "Arrow Part Number" "TC4427AEPA" (at 110.49 969.85 0) (effects (font (size 1.27 1.27)) (justify left top) (hide yes)))
  (property "Arrow Price/Stock" "null?region=nac" (at 110.49 1069.85 0) (effects (font (size 1.27 1.27)) (justify left top) (hide yes)))
  (pin "4")
  (pin "2")
  (pin "1")
  (pin "3")
  (pin "8")
  (pin "6")
  (pin "7")
  (pin "5"))
 (symbol
  (lib_id "power:PWR_FLAG")
  (at 185.42 97.79 90)
  (unit 1)
  (exclude_from_sim no)
  (in_bom yes)
  (on_board yes)
  (dnp no)
  (fields_autoplaced yes)
  (property "Reference" "#FLG02" (at 183.515 97.79 0) (effects (font (size 1.27 1.27)) (hide yes)))
  (property "Value" "PWR_FLAG" (at 181.61 97.7899 90) (effects (font (size 1.27 1.27)) (justify left)))
  (property "Footprint" "" (at 185.42 97.79 0) (effects (font (size 1.27 1.27)) (hide yes)))
  (property "Datasheet" "~" (at 185.42 97.79 0) (effects (font (size 1.27 1.27)) (hide yes)))
  (property "Description" "Special symbol for telling ERC where power comes from" (at 185.42 97.79 0) (effects (font (size 1.27 1.27)) (hide yes)))
  (pin "1"))
 (symbol
  (lib_id "STPSC406D:STPSC406D")
  (at 173.99 64.77 0)
  (mirror y)
  (unit 1)
  (exclude_from_sim no)
  (in_bom yes)
  (on_board yes)
  (dnp no)
  (property "Reference" "D1" (at 166.37 57.15 0) (effects (font (size 1.27 1.27))))
  (property "Value" "STPSC406D" (at 166.37 59.69 0) (effects (font (size 1.27 1.27))))
  (property "Footprint" "Library:STPSC4063" (at 162.56 162.23 0) (effects (font (size 1.27 1.27)) (justify left top) (hide yes)))
  (property "Datasheet" "https://datasheet.datasheetarchive.com/originals/distributors/Datasheets-DGA23/1396094.pdf" (at 162.56 262.23 0) (effects (font (size 1.27 1.27)) (justify left top) (hide yes)))
  (property "Description" "STMICROELECTRONICS - STPSC406D - DIODE, SIC, 4A, 600V, TO-220AC" (at 173.99 64.77 0) (effects (font (size 1.27 1.27)) (hide yes)))
  (property "Height" "4.6" (at 162.56 462.23 0) (effects (font (size 1.27 1.27)) (justify left top) (hide yes)))
  (property "Manufacturer_Name" "STMicroelectronics" (at 162.56 562.23 0) (effects (font (size 1.27 1.27)) (justify left top) (hide yes)))
  (property "Manufacturer_Part_Number" "STPSC406D" (at 162.56 662.23 0) (effects (font (size 1.27 1.27)) (justify left top) (hide yes)))
  (property "Mouser Part Number" "511-STPSC406D" (at 162.56 762.23 0) (effects (font (size 1.27 1.27)) (justify left top) (hide yes)))
  (property "Mouser Price/Stock" "https://www.mouser.co.uk/ProductDetail/STMicroelectronics/STPSC406D?qs=C8bU2WKH3CYU2lAjjlb%252BRQ%3D%3D" (at 162.56 862.23 0) (effects (font (size 1.27 1.27)) (justify left top) (hide yes)))
  (property "Arrow Part Number" "STPSC406D" (at 162.56 962.23 0) (effects (font (size 1.27 1.27)) (justify left top) (hide yes)))
  (property "Arrow Price/Stock" "https://www.arrow.com/en/products/stpsc406d/stmicroelectronics?region=nac" (at 162.56 1062.23 0) (effects (font (size 1.27 1.27)) (justify left top) (hide yes)))
  (pin "1")
  (pin "2"))
 (symbol
  (lib_id "PJ-002AH:PJ-002AH")
  (at 115.57 102.87 0)
  (mirror y)
  (unit 1)
  (exclude_from_sim no)
  (in_bom yes)
  (on_board yes)
  (dnp no)
  (property "Reference" "IC1" (at 105.41 95.25 0) (effects (font (size 1.27 1.27))))
  (property "Value" "PJ-002AH" (at 105.41 97.79 0) (effects (font (size 1.27 1.27))))
  (property "Footprint" "Library:PJ002AH.kicad_mod_v2" (at 99.06 197.79 0) (effects (font (size 1.27 1.27)) (justify left top) (hide yes)))
  (property "Datasheet" "https://www.sameskydevices.com/product/resource/PJ-002AH.pdf" (at 99.06 297.79 0) (effects (font (size 1.27 1.27)) (justify left top) (hide yes)))
  (property "Description" "PJ-002AH - 2.0 x 6.5 mm, 5.0 A, Horizontal, Through Hole, Dc Power Jack Connector" (at 115.57 102.87 0) (effects (font (size 1.27 1.27)) (hide yes)))
  (property "Height" "11" (at 99.06 497.79 0) (effects (font (size 1.27 1.27)) (justify left top) (hide yes)))
  (property "Manufacturer_Name" "Same Sky" (at 99.06 597.79 0) (effects (font (size 1.27 1.27)) (justify left top) (hide yes)))
  (property "Manufacturer_Part_Number" "PJ-002AH" (at 99.06 697.79 0) (effects (font (size 1.27 1.27)) (justify left top) (hide yes)))
  (property "Mouser Part Number" "490-PJ-002AH" (at 99.06 797.79 0) (effects (font (size 1.27 1.27)) (justify left top) (hide yes)))
  (property "Mouser Price/Stock" "https://www.mouser.co.uk/ProductDetail/Same-Sky/PJ-002AH?qs=WyjlAZoYn53W8%2FAJwYIf7Q%3D%3D" (at 99.06 897.79 0) (effects (font (size 1.27 1.27)) (justify left top) (hide yes)))
  (property "Arrow Part Number" "PJ-002AH" (at 99.06 997.79 0) (effects (font (size 1.27 1.27)) (justify left top) (hide yes)))
  (property "Arrow Price/Stock" "https://www.arrow.com/en/products/pj-002ah/cui-devices?utm_currency=USD&region=nac" (at 99.06 1097.79 0) (effects (font (size 1.27 1.27)) (justify left top) (hide yes)))
  (pin "1")
  (pin "2")
  (pin "3"))
 (symbol
  (lib_id "PH1-02-UA:PH1-02-UA")
  (at 67.31 80.01 180)
  (unit 1)
  (exclude_from_sim no)
  (in_bom yes)
  (on_board yes)
  (dnp no)
  (property "Reference" "J3" (at 50.8 80.0101 0) (effects (font (size 1.27 1.27)) (justify left)))
  (property "Value" "PH1-02-UA" (at 50.8 77.4701 0) (effects (font (size 1.27 1.27)) (justify left)))
  (property "Footprint" "Library:PH1-02-UA-j3" (at 50.8 -14.91 0) (effects (font (size 1.27 1.27)) (justify left top) (hide yes)))
  (property "Datasheet" "https://datasheet.datasheetarchive.com/originals/distributors/Datasheets_SAMA/22522227e000bb8d8f26a3580c1bb98b.pdf" (at 50.8 -114.91 0) (effects (font (size 1.27 1.27)) (justify left top) (hide yes)))
  (property "Description" "CONN HEADER VERT 2POS 2.54MM" (at 67.31 80.01 0) (effects (font (size 1.27 1.27)) (hide yes)))
  (property "Height" "8.5" (at 50.8 -314.91 0) (effects (font (size 1.27 1.27)) (justify left top) (hide yes)))
  (property "Manufacturer_Name" "Adam Tech" (at 50.8 -414.91 0) (effects (font (size 1.27 1.27)) (justify left top) (hide yes)))
  (property "Manufacturer_Part_Number" "PH1-02-UA" (at 50.8 -514.91 0) (effects (font (size 1.27 1.27)) (justify left top) (hide yes)))
  (property "Mouser Part Number" "737-PH1-02-UA" (at 50.8 -614.91 0) (effects (font (size 1.27 1.27)) (justify left top) (hide yes)))
  (property "Mouser Price/Stock" "https://www.mouser.co.uk/ProductDetail/Adam-Tech/PH1-02-UA?qs=HoCaDK9Nz5dVT5LAE%2F6mlA%3D%3D" (at 50.8 -714.91 0) (effects (font (size 1.27 1.27)) (justify left top) (hide yes)))
  (property "Arrow Part Number" "PH1-02-UA" (at 50.8 -814.91 0) (effects (font (size 1.27 1.27)) (justify left top) (hide yes)))
  (property "Arrow Price/Stock" "https://www.arrow.com/en/products/ph1-02-ua/adam-tech?utm_currency=USD&region=europe" (at 50.8 -914.91 0) (effects (font (size 1.27 1.27)) (justify left top) (hide yes)))
  (pin "1")
  (pin "2"))
 (symbol
  (lib_id "IRLZ24NPBF:IRLZ24NPBF")
  (at 144.78 77.47 0)
  (unit 1)
  (exclude_from_sim no)
  (in_bom yes)
  (on_board yes)
  (dnp no)
  (fields_autoplaced yes)
  (property "Reference" "Q1" (at 156.21 73.6599 0) (effects (font (size 1.27 1.27)) (justify left)))
  (property "Value" "IRLZ24NPBF" (at 156.21 76.1999 0) (effects (font (size 1.27 1.27)) (justify left)))
  (property "Footprint" "Library:IRLZ24NPBF" (at 156.21 176.2 0) (effects (font (size 1.27 1.27)) (justify left top) (hide yes)))
  (property "Datasheet" "https://componentsearchengine.com/Datasheets/2/IRLZ24NPBF.pdf" (at 156.21 276.2 0) (effects (font (size 1.27 1.27)) (justify left top) (hide yes)))
  (property "Description" "MOSFET MOSFT 55V 18A 60mOhm 10nC LogLvlAB" (at 144.78 77.47 0) (effects (font (size 1.27 1.27)) (hide yes)))
  (property "Height" "4.69" (at 156.21 476.2 0) (effects (font (size 1.27 1.27)) (justify left top) (hide yes)))
  (property "Manufacturer_Name" "Infineon" (at 156.21 576.2 0) (effects (font (size 1.27 1.27)) (justify left top) (hide yes)))
  (property "Manufacturer_Part_Number" "IRLZ24NPBF" (at 156.21 676.2 0) (effects (font (size 1.27 1.27)) (justify left top) (hide yes)))
  (property "Mouser Part Number" "942-IRLZ24NPBF" (at 156.21 776.2 0) (effects (font (size 1.27 1.27)) (justify left top) (hide yes)))
  (property "Mouser Price/Stock" "https://www.mouser.co.uk/ProductDetail/Infineon-Technologies/IRLZ24NPBF?qs=9%252BKlkBgLFf1SPvoeI5U5RA%3D%3D" (at 156.21 876.2 0) (effects (font (size 1.27 1.27)) (justify left top) (hide yes)))
  (property "Arrow Part Number" "IRLZ24NPBF" (at 156.21 976.2 0) (effects (font (size 1.27 1.27)) (justify left top) (hide yes)))
  (property "Arrow Price/Stock" "https://www.arrow.com/en/products/irlz24npbf/infineon-technologies-ag?utm_currency=USD&region=europe" (at 156.21 1076.2 0) (effects (font (size 1.27 1.27)) (justify left top) (hide yes)))
  (pin "3")
  (pin "2")
  (pin "1"))
 (sheet_instances
  (path ""
   (page "1")))
 (embedded_fonts no))
